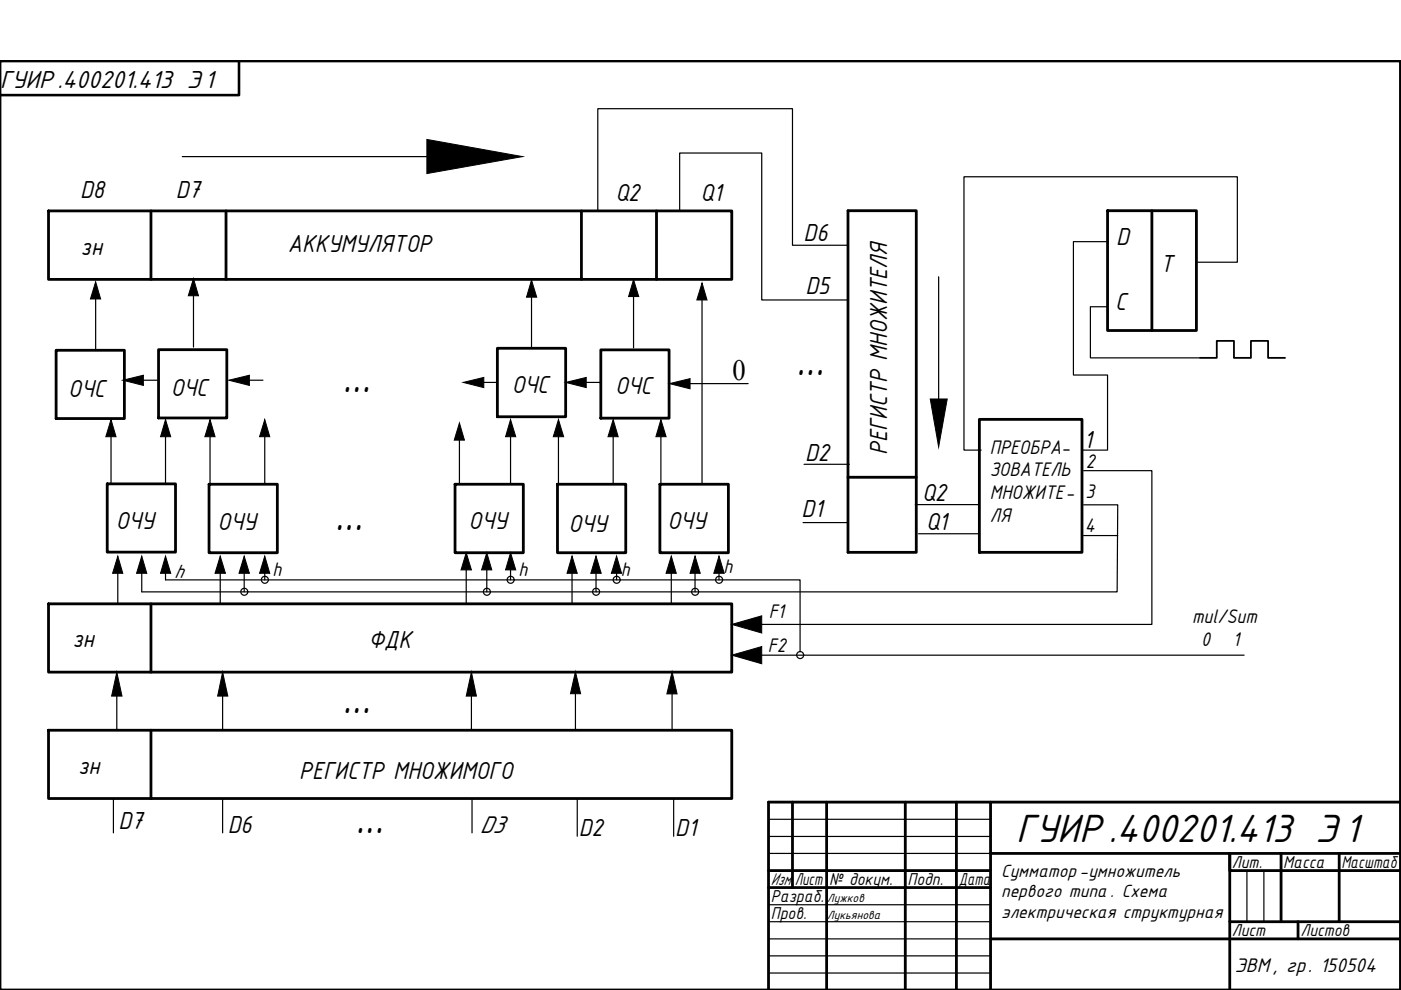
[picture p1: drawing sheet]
<svg xmlns="http://www.w3.org/2000/svg" width="297mm" height="210mm" viewBox="0 0 297 210" stroke-linecap="round" stroke-linejoin="round" font-family="sans-serif">
<!-- layer: 0 -->
<g fill="none" stroke="#000" stroke-width=".59">
<path d="M0 12.9h296.9v197h-296.9zM10.3 44.7h144.9v14.5h-144.9zM32 44.7v14.5M47.9 44.7v14.5M123.3 44.7v14.5M139.2 44.7v14.5M179.8 44.7h14.5v72.4h-14.5zM234.8 44.7h18.9v25.4h-18.9zM244.2 44.7v25.4M11.9 74.3h14.5v14.4h-14.5zM33.6 74.1h14.5v14.5h-14.5zM105.5 73.8h14.4v14.6h-14.4z"/>
<path d="M127.4 74.2h14.5v14.5h-14.5zM207.6 88.9h21.8v28.2h-21.8zM22.7 102.6h14.5v14.5h-14.5zM44.3 102.7h14.5v14.5h-14.5zM96.5 102.7h14.5v14.5h-14.5zM118.2 102.7h14.5v14.5h-14.5zM139.9 102.7h14.5v14.5h-14.5zM179.8 101.2h14.5M10.3 128h144.9v14.5h-144.9zM32 128v14.5M10.3 154.8h144.9v14.5h-144.9zM32 154.8v14.5"/>
<path d="M168 170.1v18.1M175.3 170.1v39.8M191.9 170.1v39.8M202.8 170.1v39.8M210 170.1v39.8M296.9 170.1h-134v39.8M162.9 184.6h47.1M162.9 188.2h47.1M210 180.9h86.9M210 199.1h86.9M260.7 195.4h36.2M271.6 180.9v14.5"/>
<path d="M275.2 195.4v3.7M283.9 180.9v14.5M296.9 184.6h-36.2v-3.7v29"/>
</g>
<path d="M162.9 173.7h47.1M162.9 177.3h47.1M162.9 191.8h47.1M162.9 195.4h47.1M162.9 180.9h47.1M162.9 199.1h47.1M264.4 184.6v10.8M268 184.6v10.8M162.9 202.7h47.1M162.9 206.3h47.1" fill="none" stroke="#000" stroke-width=".25"/>
<g fill="none" stroke="#000" stroke-width=".25">
<path d="M0 12.9v7.3M38.7 33.2h51.8M126.7 44.8v-21.8h41.3v29h11.6M144.1 44.8v-12.4h17.4v31.2h18.1M199 58.7v25.9M234.8 51.2h-7.2v28.3h7.2v15.9h-5.4M253.7 55.6h8.6v-18.1h-57.9v57.9h3.6M20.3 63.4v10.9M41 62.7v10.9M112.7 63v10.8M134.3 62.9v10.9M148.8 63.6v39.1"/>
<path d="M234.8 65h-3.6v10.9h23M23.5 92.6v10M30.4 80.6h2.9M35.1 92.6v10M44.5 92.6v10.1M52.9 80.6h2.9M56.1 92.6v10.1M97.4 93.3v9.4M102.6 81.1h2.9M108.2 92.6v10.1M118.4 92.6v10.1M124.3 81.1h2.9"/>
<path d="M130 92.6v10.1M140.1 92.6v10.1M146.3 81.3h12.3M170.5 98.4h9.6M229.7 99.8h14.5v32.6h-83.2h.5M170.3 110.8h9.5M194.1 107h13.3M194.7 113.2h12.7M229.7 107h7.3l-.1 18.5h-206.8v-3.9M229.7 113.6h7.3M25 121.6v6.4M35.1 121.6v1.4h134.5v15.2"/>
<path d="M46.7 121.6v6.5M51.8 121.6v3.9M56.1 121.6v1.4M98.8 120.8v7.2M103.2 120.8v4.7M108.2 120.8v2.2M121.3 121.6v6.4M126.4 121.6v3.9M130.7 121.6v1.4M142.3 121.6v6.4M147.4 121.6v3.9M152.4 121.6v1.4"/>
<path d="M158.7 138.9h105.1M24.8 147.6v7.2M47.2 147.6v7.2M99.9 147.6v7.2M122 147.1v7.6M142.5 147.1v7.6M24 169.3v7.3M47.2 169.3v7.3M100.1 169.3v7.3M122.4 169.3v8M142.8 169.3v8"/>
<circle cx="51.8" cy="125.5" r=".74"/>
<circle cx="56.2" cy="122.9" r=".74"/>
<circle cx="103.2" cy="125.5" r=".74"/>
<circle cx="108.3" cy="122.9" r=".74"/>
<circle cx="126.4" cy="125.5" r=".74"/>
<circle cx="130.7" cy="122.9" r=".74"/>
<circle cx="147.4" cy="125.5" r=".74"/>
<circle cx="152.5" cy="122.9" r=".74"/>
<circle cx="169.7" cy="138.9" r=".74"/>
</g>
<g fill="#000" stroke="#000" stroke-width=".21">
<path d="M90.5 29.6l20.3 3.6-20.3 3.6zM20.3 59.7l1 3.7h-2.1zM41 59.1l1.1 3.6h-2.2zM112.7 59.4l1.1 3.6h-2.2zM134.3 59.3l1.1 3.6h-2.1zM148.8 60l1.1 3.6h-2.2zM23.5 89l1.1 3.6h-2.2zM26 80.6l4.4-1v2.1zM35.1 89l1.1 3.6h-2.2zM44.5 89l1.1 3.6h-2.2zM48.5 80.6l4.4-1v2.1zM56.1 89l1.1 3.6h-2.2z"/>
<path d="M97.4 89.7l1.1 3.6h-2.2zM98.2 81.1l4.4-1.1v2.2zM108.2 89l1.1 3.6h-2.1zM118.4 89l1.1 3.6h-2.2zM119.9 81.1l4.4-1.1v2.2zM130 89l1.1 3.6h-2.2zM140.1 89l1.1 3.6h-2.1zM141.9 81.3l4.4-1v2.1zM197.2 84.6h3.6l-1.8 10.2zM25 117.9l1 3.7h-2.1zM30.1 117.9l1 3.7h-2.1zM35.1 117.9l1.1 3.7h-2.2z"/>
<path d="M46.7 117.9l1.1 3.7h-2.2zM51.8 117.9l1.1 3.7h-2.2zM56.1 117.9l1.1 3.7h-2.2zM98.8 117.2l1.1 3.6h-2.2zM103.2 117.2l1.1 3.6h-2.2zM108.2 117.2l1.1 3.6h-2.1zM121.3 117.9l1.1 3.7h-2.2zM126.4 117.9l1.1 3.7h-2.2zM130.7 117.9l1.1 3.7h-2.2zM142.3 117.9l1.1 3.7h-2.2zM147.4 117.9l1.1 3.7h-2.2zM152.4 117.9l1.1 3.7h-2.2z"/>
<path d="M155.2 132.4l6.3-1.8v3.6zM24.8 142.5l1.1 5.1h-2.2zM47.2 142.5l1.1 5.1h-2.2zM99.9 142.5l1.1 5.1h-2.2zM122 142.4l1.1 4.7h-2.2zM142.5 142.4l1.1 4.7h-2.2zM155.2 138.9l6.3-1.8v3.6z"/>
</g>
<!-- layer: 0 -->
<path d="M254.4 75.9h3.6v-3.6h3.6v3.6h3.6v-3.6h3.7v3.6h3.6" fill="none" stroke="#000" stroke-width=".38"/>
<path d="M50.7 12.9v7.3h-50.7" fill="none" stroke="#000" stroke-width=".55"/>
<g font-size="11.2">
<text x="72.5" y="83.1">...</text>
<text x="168.7" y="79.6">...</text>
<text x="70.9" y="112.3">...</text>
<text x="72.5" y="151.2">...</text>
<text x="75.3" y="176.6">...</text>
</g>
<text font-size="9.3" x="215.5" y="178.6">ГУИР .400201.413 Э 1</text>
<text font-size="6.2" x="155.3" y="80.7">0</text>
<text font-size="5.8" x="0" y="18.7">ГУИР.400201.413 Э1</text>
<g font-size="5.6">
<text x="17" y="41.9">D8</text>
<text x="37.3" y="41.9">D7</text>
<text x="130.5" y="42.6">Q2</text>
<text x="148.5" y="42.6">Q1</text>
<text x="61" y="53.4">АККУМУЛЯТОР</text>
<text x="170.4" y="51.2">D6</text>
<text x="236.6" y="52">D</text>
<text x="17.1" y="54.2">зн</text>
<text x="246" y="57.8">T</text>
<text x="170.8" y="62.3">D5</text>
<text x="236.4" y="65.8">С</text>
<text x="108.5" y="83.3">ОЧС</text>
<text x="130.4" y="83.6">ОЧС</text>
<text x="14.5" y="84.1">ОЧС</text>
<text x="36.2" y="84">ОЧС</text>
<text x="229.8" y="94.9">1</text>
<text x="170.7" y="97.8">D2</text>
<text x="188.1" y="96.4" transform="rotate(-90 188.1 96.4)">РЕГИСТР МНОЖИТЕЛЯ</text>
<text x="195.5" y="106.2">Q2</text>
<text x="24.6" y="112.2">ОЧУ</text>
<text x="46.1" y="112.3">ОЧУ</text>
<text x="99.4" y="112.2">ОЧУ</text>
<text x="120.5" y="112.8">ОЧУ</text>
<text x="141.5" y="112.1">ОЧУ</text>
<text x="170" y="109.7">D1</text>
<text x="196.3" y="112.5">Q1</text>
<text x="15.4" y="137.2">зн</text>
<text x="78.1" y="137.5">ФДК</text>
<text x="16.6" y="164">зн</text>
<text x="63.5" y="165.2">РЕГИСТР МНОЖИМОГО</text>
<text x="25.1" y="175.8">D7</text>
<text x="48.3" y="176.6">D6</text>
<text x="101.7" y="176.5">D3</text>
<text x="122.7" y="177.3">D2</text>
<text x="143.2" y="177.3">D1</text>
</g>
<text font-size="4.7" x="261.8" y="206.1">ЭВМ , гр. 150504</text>
<g font-size="4.5">
<text x="209.8" y="101">ЗОВАТЕЛЬ</text>
<text x="209.9" y="96.2">ПРЕОБРА-</text>
<text x="230.2" y="99.2">2</text>
<text x="209.9" y="105.8">МНОЖИТЕ-</text>
<text x="230.2" y="105.6">3</text>
<text x="209.9" y="110.7">ЛЯ</text>
<text x="230" y="112.8">4</text>
<text x="37" y="122.6">h</text>
<text x="57.8" y="122.2">h</text>
<text x="109.9" y="122.2">h</text>
<text x="131.7" y="122.2">h</text>
<text x="153.4" y="121.5">h</text>
<text x="163" y="131">F1</text>
<text x="252.7" y="132.1">mul/Sum</text>
<text x="254.6" y="137">0</text>
<text x="261.4" y="137">1</text>
<text x="162.8" y="138.2">F2</text>
</g>
<g font-size="4.2">
<text x="212.3" y="185.9">Сумматор-умножитель</text>
<text x="212.3" y="190.2">первого типа . Схема</text>
<text x="212.3" y="194.5">электрическая структурная</text>
</g>
<g font-size="3.9">
<text x="261.2" y="184.1">Лит.</text>
<text x="272.1" y="184.1">Масса</text>
<text x="284.4" y="184.1">Масштаб</text>
<text x="163.4" y="187.7">Изм.</text>
<text x="163.4" y="191.3">Разраб.</text>
<text x="168.5" y="187.7">Лист</text>
<text x="175.8" y="187.7">№ докум.</text>
<text x="192.4" y="187.7">Подп.</text>
<text x="203.3" y="187.7">Дата</text>
<text x="163.4" y="194.9">Пров.</text>
<text x="261.2" y="198.6">Лист</text>
<text x="275.7" y="198.6">Листов</text>
</g>
<g font-size="2.8">
<text x="175.4" y="191.1">Лужков</text>
<text x="175.4" y="194.9">Лукьянова</text>
</g>
</svg>
